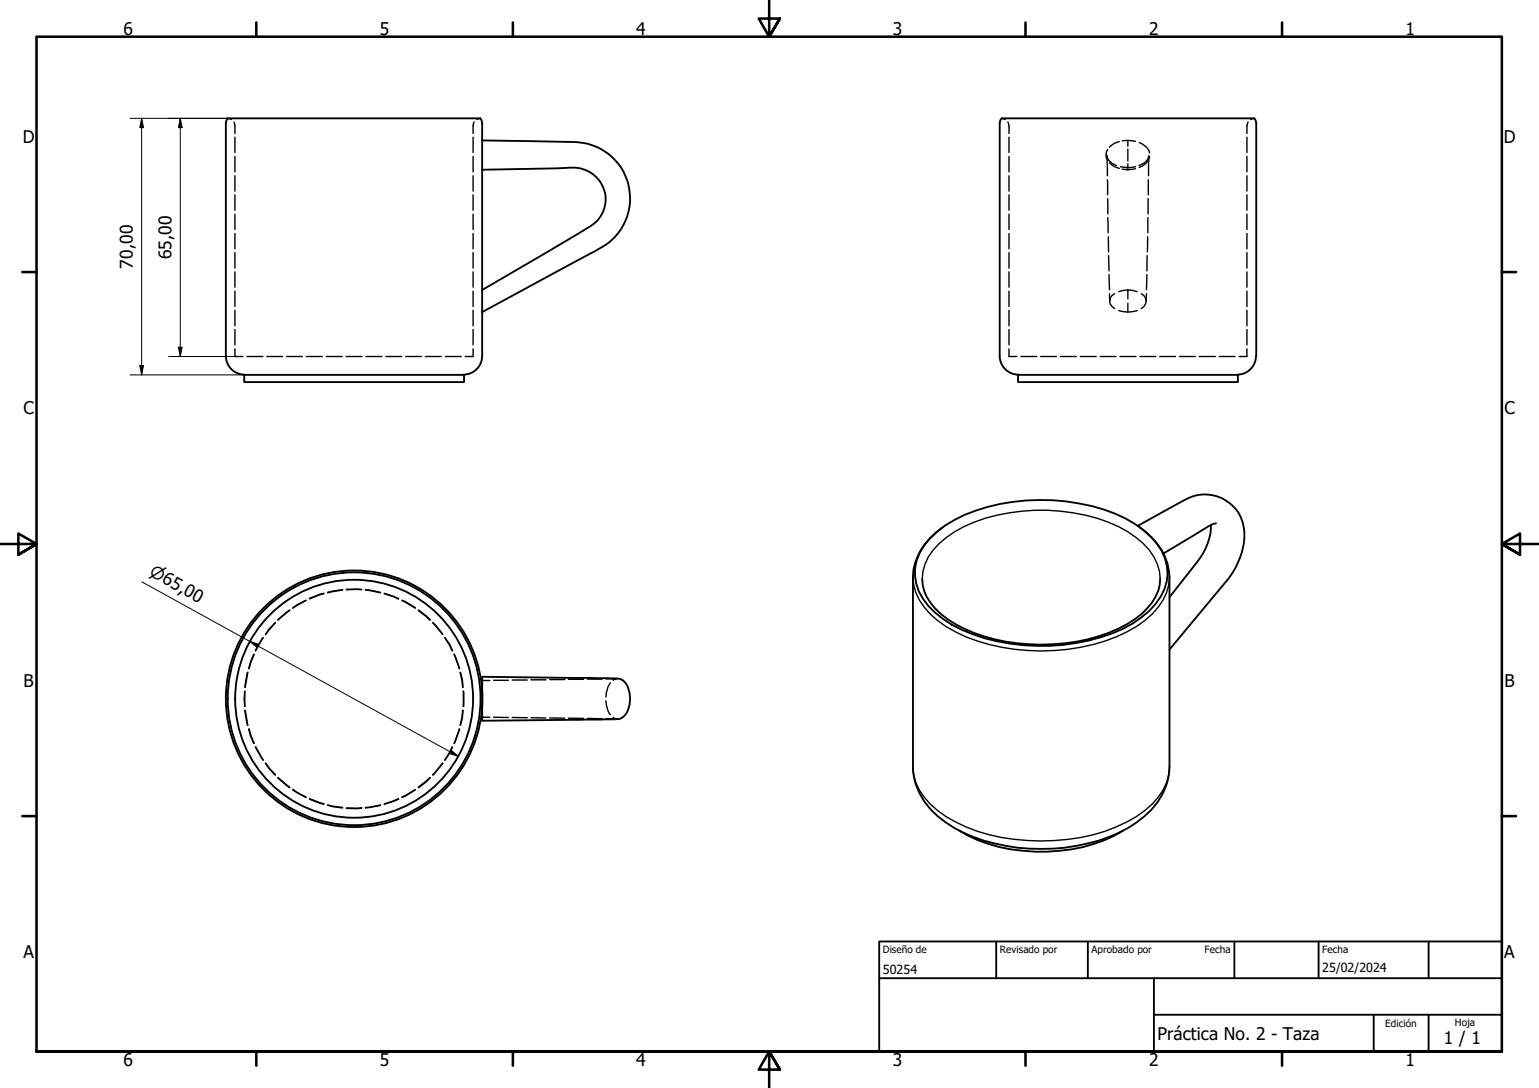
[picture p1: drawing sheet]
<svg xmlns="http://www.w3.org/2000/svg" width="420mm" height="297mm" viewBox="0 0 420 297" stroke-linecap="round" stroke-linejoin="round" font-family="sans-serif">
<!-- layer: Oculto (ISO) -->
<g fill="none" stroke="#000" stroke-width=".38">
<path d="M62.2 32.3l.9 .3M63.9 33.3l.2 1v2.1M64.1 37.5v4.1M129.2 37.5v4.1M129.5 33.3l-.3 1v2.1M131.1 32.3l-.9 .3M273.4 32.3l1 .3M275.1 33.3l.4 1v2.1M275.5 37.5v4.1M305.6 38.7a4.8 4.8 0 0 0-2.7 1.5M307.9 38.3l-1.5 .2M307.9 38.3l2.1 .3"/>
<path d="M307.9 38.3v1.6M311 38.9a4.4 4.4 0 0 1 2.9 2.9M340.4 37.5v4.1M340.7 33.3l-.3 1v2.1M342.5 32.3l-1.1 .3M64.1 42.7v4.2M64.1 48v4.2M64.1 53.2v4.2M64.1 58.5v4.2M129.2 42.7v4.2M129.2 48v4.2M129.2 53.2v4.2"/>
<path d="M129.2 58.5v4.2M275.5 42.7v4.2M275.5 48v4.2M275.5 53.2v4.2M275.5 58.5v4.2M302.3 43.9v4.1M302.3 42.8v-.1a3.4 3.4 0 0 0 2.6 2.5M302.3 49.1l.1 4.1M302.4 40.8a2.73 2.73 0 0 0 0 3M302.4 54.2l.1 4.2M302.5 59.4v4.1M302.9 44.4a4.8 4.8 0 0 0 2.7 1.6"/>
<path d="M305.9 45.5a8.5 8.5 0 0 0 4.1 0M306.4 46.2l1.5 .1M307.9 40.7v3.2M307.9 44.7v1.6M310 46l-2.1 .3M313.4 59.4v4.1M313.4 54.2v4.2M313.5 49.1v4.1M313.6 42.8v-.1a3.4 3.4 0 0 1-2.6 2.5M313.6 43.9v4.1M313.9 42.8a4.4 4.4 0 0 1-2.9 2.9M340.4 42.7v4.2"/>
<path d="M340.4 48v4.2M340.4 53.2v4.2M340.4 58.5v4.2M64.1 63.7v4.2M64.1 68.9v4.3M64.1 74.2v4.2M64.1 79.5v4.2M129.2 63.7v4.2M129.2 68.9v4.3M129.2 74.2v4.2M129.2 79.5v4.2M275.5 63.7v4.2"/>
<path d="M275.5 68.9v4.3M275.5 74.2v4.2M275.5 79.5v4.2M302.6 64.6v4.2M302.6 69.8l.2 4.2M302.8 75l.1 4.1M307.9 79.2l-2.5 .4M307.9 79.2l2.6 .4M307.9 79.2v2.4M313.1 75l-.1 4.1M313.2 69.8l-.1 4.2M313.3 64.6l-.1 4.2"/>
<path d="M340.4 63.7v4.2M340.4 68.9v4.3M340.4 74.2v4.2M340.4 79.5v4.2M64.1 95.2v2.1h2.2M64.1 84.7v4.2M64.1 90v4.2M67.4 97.3h4.4M72.8 97.3h4.4M78.2 97.3h4.3M83.6 97.3h4.4M89.1 97.3h4.3"/>
<path d="M94.5 97.3h4.3M99.9 97.3h4.4M105.3 97.3h4.4M110.7 97.3h4.4M116.1 97.3h4.4M121.6 97.3h4.3M129.2 95.2v2.1h-2.2M129.2 84.7v4.2M129.2 90v4.2M275.5 95.2v2.1h2.1M275.5 84.7v4.2M275.5 90v4.2"/>
<path d="M278.7 97.3h4.3M284.1 97.3h4.3M289.5 97.3h4.4M295 97.3h4.3M300.4 97.3h4.3M302.9 80.2l.1 2M304.3 80.2a2.21 2.21 0 0 0-1.3 2 2.21 2.21 0 0 0 1.3 2.1M305.4 84.8l2.5 .4M305.8 97.3h4.3M307.9 82.8v2.4M310.5 84.8l-2.6 .4M311.2 97.3h4.3"/>
<path d="M311.6 80.2a2.21 2.21 0 0 1 1.3 2 2.21 2.21 0 0 1-1.3 2.1M313 80.2l-.1 2M316.6 97.3h4.3M322 97.3h4.3M327.4 97.3h4.4M332.9 97.3h4.3M340.4 95.2v2.1h-2.1M340.4 84.7v4.2M340.4 90v4.2M69.3 178.6l-.9 2.1-.5 1.8M69.4 178.7l-1.4 3.8M71.8 174l-2.1 3.7"/>
<path d="M71.9 174.1l-2.1 3.6M75.1 170l-1.7 1.8-.9 1.4M75.2 170l-2.7 3.3M79.1 166.5l-3.3 2.7M79.1 166.7l-3.2 2.6M83.5 163.9l-3.6 2.1M83.6 163.9l-3.7 2.1M88.4 162l-3.9 1.4M88.5 162.1l-4 1.4M93.5 161l-4.1 .7M93.5 161.1l-4 .7M94.6 160.9h4.1"/>
<path d="M94.6 161h4.1M99.8 161l4.1 .7M99.8 161.1l4.1 .7M104.9 162l3.9 1.4M104.9 162.1l2.6 .8 1.3 .7M109.7 163.9l3.6 2.1M109.8 163.9l3.6 2M114.2 166.7l3.2 2.6M114.3 166.5l3.2 2.7M118.1 170l2.7 3.2M118.2 170l2.7 3.2M121.4 174.1l1.3 2 .7 1.6"/>
<path d="M121.5 174l1.3 2 .8 1.7M124 178.7l1.3 3.8M124 178.6l1.5 3.9M66.8 188.7v4.2M66.9 193.9l.7 4.1M66.9 188.7v4.2M66.9 193.9l.8 4.1M67.6 183.6l-.7 4M67.7 183.6l-.8 4.1M67.9 199.1l.5 1.8 .9 2.1M68 199l.5 1.8 .9 2.1M125.3 199l-1.3 3.9"/>
<path d="M125.5 199.1l-1.5 3.9M125.6 183.6l.5 2.1 .2 2M125.7 183.6l.5 2.1 .2 1.9M126.3 193.9l-.2 2-.5 2.1M126.4 193.9l-.2 2-.5 2.1M126.4 188.7v4.2M126.6 188.7v4.2M131.6 185.8h2.1M131.6 195.8h2.1M134.7 185.7h4.1M134.7 195.8l4.1 .1M139.8 185.7h4.2"/>
<path d="M139.8 195.9h4.2M145 185.6h4M145 195.9l4 .1M150.1 185.5h4.1M150.1 196l4.1 .1M155.2 185.5h4.1M155.2 196.1h4.1M160.3 185.4h4.1M160.3 196.1l4.1 .1M165.4 185.3h3l-1 .4M165.4 191.3a5.7 5.7 0 0 0 1.2 3.8M166.6 186.4a6.3 6.3 0 0 0-1.2 3.9"/>
<path d="M167.4 195.8l1 .5-3-.1M69.7 203.9l2.1 3.7M69.8 203.9l2.1 3.6M72.5 208.4l.9 1.4 1.7 1.8M72.5 208.3l2.7 3.2M75.8 212.4l3.3 2.7M75.9 212.3l3.2 2.6M79.9 215.6l3.6 2.1M79.9 215.5l3.7 2.1M84.5 218.2l3.9 1.4M84.5 218l4 1.4M89.4 219.8l1.3 .4 2.8 .4"/>
<path d="M89.5 219.8l4 .7M103.9 219.9l-4.1 .7M103.9 219.8l-4.1 .7M108.8 218l-3.9 1.5M108.8 218.2l-3.9 1.4M113.3 215.6l-3.6 2M113.4 215.6l-3.6 2.1M117.4 212.3l-3.2 2.6M117.5 212.3l-3.2 2.8M120.8 208.3l-2.7 3.2M120.9 208.4l-2.7 3.2M123.4 203.9l-2 3.6"/>
<path d="M123.6 203.9l-2.1 3.7M98.7 220.6l-4.1 .1M98.7 220.5l-4.1 .1"/>
</g>
<!-- layer: Visible (ISO) -->
<g fill="none" stroke="#000" stroke-width=".51">
<path d="M62.2 32.3l-.5 1.4v63.5a5.1 5.1 0 0 0 5.1 5.1M62.2 32.3h68.9M131.1 32.3l.5 1.4v63.5a5.1 5.1 0 0 1-5.1 5.1M131.6 38.3l25.6 .5a15.5 15.5 0 0 1 14.6 12.7 15.5 15.5 0 0 1-9.2 17l-31 16.7M273.4 32.3l-.5 1.4v63.5a5.1 5.1 0 0 0 5.1 5.1M273.4 32.3h69.1M342.5 32.3l.5 1.4v63.5M131.6 46.3l23-.5a8.8 8.8 0 0 1 10 5.2 8.8 8.8 0 0 1-3.3 10.7l-29.7 17.5M342.9 97.2a5.1 5.1 0 0 1-5.1 5.1M66.7 102.3h60v2h-60zM277.9 102.3h60v2h-60zM251.8 158a12.5 12.5 0 0 0 5.1 9.6 40.6 40.6 0 0 0 24.1 8.3 46.8 46.8 0 0 0 28.8-6.8 15.1 15.1 0 0 0 6.8-9.4l.1-1.7"/>
<path d="M253.9 147a33.6 33.6 0 0 1 15.7-8.6 55.3 55.3 0 0 1 37.7 3.2 21.2 21.2 0 0 1 10.8 10.9 12.4 12.4 0 0 1-2.6 12.4 29.8 29.8 0 0 1-15 9.1 56.3 56.3 0 0 1-37.9-2.1 23.1 23.1 0 0 1-11.8-10.5 12.6 12.6 0 0 1 3.1-14.4zM257.3 144a17.1 17.1 0 0 0-8.1 13.5v51.9a17.9 17.9 0 0 0 6.8 13.5 41.6 41.6 0 0 0 21.8 8.5 51.7 51.7 0 0 0 30.2-5.4 21.7 21.7 0 0 0 10.8-12.8l.5-3.8v-51.9a17.1 17.1 0 0 0-8.1-13.5M310.6 143.6l12.8-7.1a10.9 10.9 0 0 1 11.7 .4 10.9 10.9 0 0 1 4.6 10.8 21.8 21.8 0 0 1-4.4 10.3l-16 19.3M330.6 143.3a16.2 16.2 0 0 1-3.9 10.3l-7.4 9.5M332 142.9l-2.2 .8-12.2 7.4M131.6 184.8l34.6 .4a6.8 6.8 0 0 1 3.9 .6 7.5 7.5 0 0 1 0 10 5.6 5.6 0 0 1-3.9 .6l-34.6 .4zM261.9 226.7a42.5 42.5 0 0 0 24 5.8 41.4 41.4 0 0 0 20.7-5.8"/>
<circle cx="96.7" cy="190.8" r="35"/>
<circle cx="96.7" cy="190.8" r="32.5"/>
<circle cx="96.7" cy="190.8" r="34.5"/>
</g>
<!-- layer: Visible fina (ISO) -->
<path d="M249.2 157.5a15.5 15.5 0 0 0 6.8 11.9 45.1 45.1 0 0 0 24.6 8.2 52.2 52.2 0 0 0 29.7-6.5 18.4 18.4 0 0 0 8.8-11.5l.2-2.1M251.8 158a14.2 14.2 0 0 1 6.6-11.3 39.9 39.9 0 0 1 20.6-7.1 49.7 49.7 0 0 1 28.8 5.5 19.2 19.2 0 0 1 8.2 8.9l.5 2 .2 2M249.2 209.4a15.5 15.5 0 0 0 6.8 11.9 43.8 43.8 0 0 0 24.6 8.2 50.9 50.9 0 0 0 29.7-6.6 18.4 18.4 0 0 0 8.8-11.4l.2-2.1" fill="none" stroke="#000" stroke-width=".38"/>
<!-- layer: Borde (ISO) -->
<g fill="none" stroke="#000" stroke-width=".7">
<path d="M70 6.1v3.9M140 6.1v3.9M210 0v10l-2.9-4.9h5.8l-2.9 4.9 2.9-4.9M280 6.1v3.9M350 6.1v3.9M6.1 74.3h3.9M410 74.3h3.9M0 148.5h10l-5-2.8v5.7l5-2.9-5 2.9M420 148.5h-10l5-2.8v5.7l-5-2.9 5 2.9M6.1 222.8h3.9M410 222.8h3.9M10 287.1v-277.1h400v277.1h-400h400"/>
<path d="M70 287.1v3.8M140 287.1v3.8M212.9 292l-2.9-4.9 2.9 4.9h-5.8l2.9-4.9v9.9M280 287.1v3.8M350 287.1v3.8"/>
</g>
<path d="M240 257h170v30.1h-170zM272 257v10.1M297 257v10.1M337 257v10.1M360 257v10.1M390 257v10.1M240 267.1h170M315 277h95M315 267.1v20M375 277v10.1M390 277v10.1" fill="none" stroke="#000" stroke-width=".51"/>
<!-- layer: Cota (ISO) -->
<path d="M35.5 32.3h26.7M38.7 32.3l.5 2.5h-1zM38.7 32.3v70M49.2 32.3l.5 2.5h-1zM49.2 32.3v65M38.2 99.8h1l-.5 2.5zM46 97.3h18.1M48.7 94.8h1l-.5 2.5zM35.5 102.3h31.2M38.7 158.9l86.4 47.6M68.2 175.1l2.4 .8-.4 .9zM123.2 204.8l1.9 1.7-2.4-.8z" fill="none" stroke="#000" stroke-width=".27"/>
<path d="M38.7 32.3l.5 2.5h-1zM49.2 32.3l.5 2.5h-1zM38.2 99.8h1l-.5 2.5zM48.7 94.8h1l-.5 2.5zM68.2 175.1l2.4 .8-.4 .9zM123.2 204.8l1.9 1.7-2.4-.8z" fill="#000"/>
<g font-size="4.8">
<text x="33.7" y="9.6">6</text>
<text x="103.7" y="9.6">5</text>
<text x="173.7" y="9.6">4</text>
<text x="243.7" y="9.6">3</text>
<text x="313.7" y="9.6">2</text>
<text x="383.7" y="9.6">1</text>
<text x="6.2" y="38.9">D</text>
<text x="410.5" y="38.9">D</text>
<text x="46.8" y="70.8" transform="rotate(-90 46.8 70.8)">65,00</text>
<text x="36.3" y="73.3" transform="rotate(-90 36.3 73.3)">70,00</text>
<text x="6.4" y="113.1">C</text>
<text x="410.7" y="113.1">C</text>
<text x="6.4" y="187.4">B</text>
<text x="410.7" y="187.4">B</text>
<text x="6.4" y="261.7">A</text>
<text x="410.7" y="261.7">A</text>
<text x="316" y="284">Práctica No. 2 - Taza</text>
<text x="394.2" y="285">1 / 1</text>
<text x="33.7" y="290.9">6</text>
<text x="103.7" y="290.9">5</text>
<text x="173.7" y="290.9">4</text>
<text x="243.7" y="290.9">3</text>
<text x="313.7" y="290.9">2</text>
<text x="383.7" y="290.9">1</text>
</g>
<text font-size="4.6" x="40.5" y="157.1" transform="rotate(29 40.5 157.1)">⌀65,00</text>
<g font-size="3.4">
<text x="241" y="266">50254</text>
<text x="361" y="265.5">25/02/2024</text>
</g>
<g font-size="2.7">
<text x="241" y="260.2">Diseño de</text>
<text x="273" y="260.1">Revisado por</text>
<text x="298" y="260.1">Aprobado por</text>
<text x="328.9" y="260.1">Fecha</text>
<text x="361" y="260.1">Fecha</text>
<text x="378.2" y="280.3">Edición</text>
<text x="397.2" y="280">Hoja</text>
</g>
</svg>
